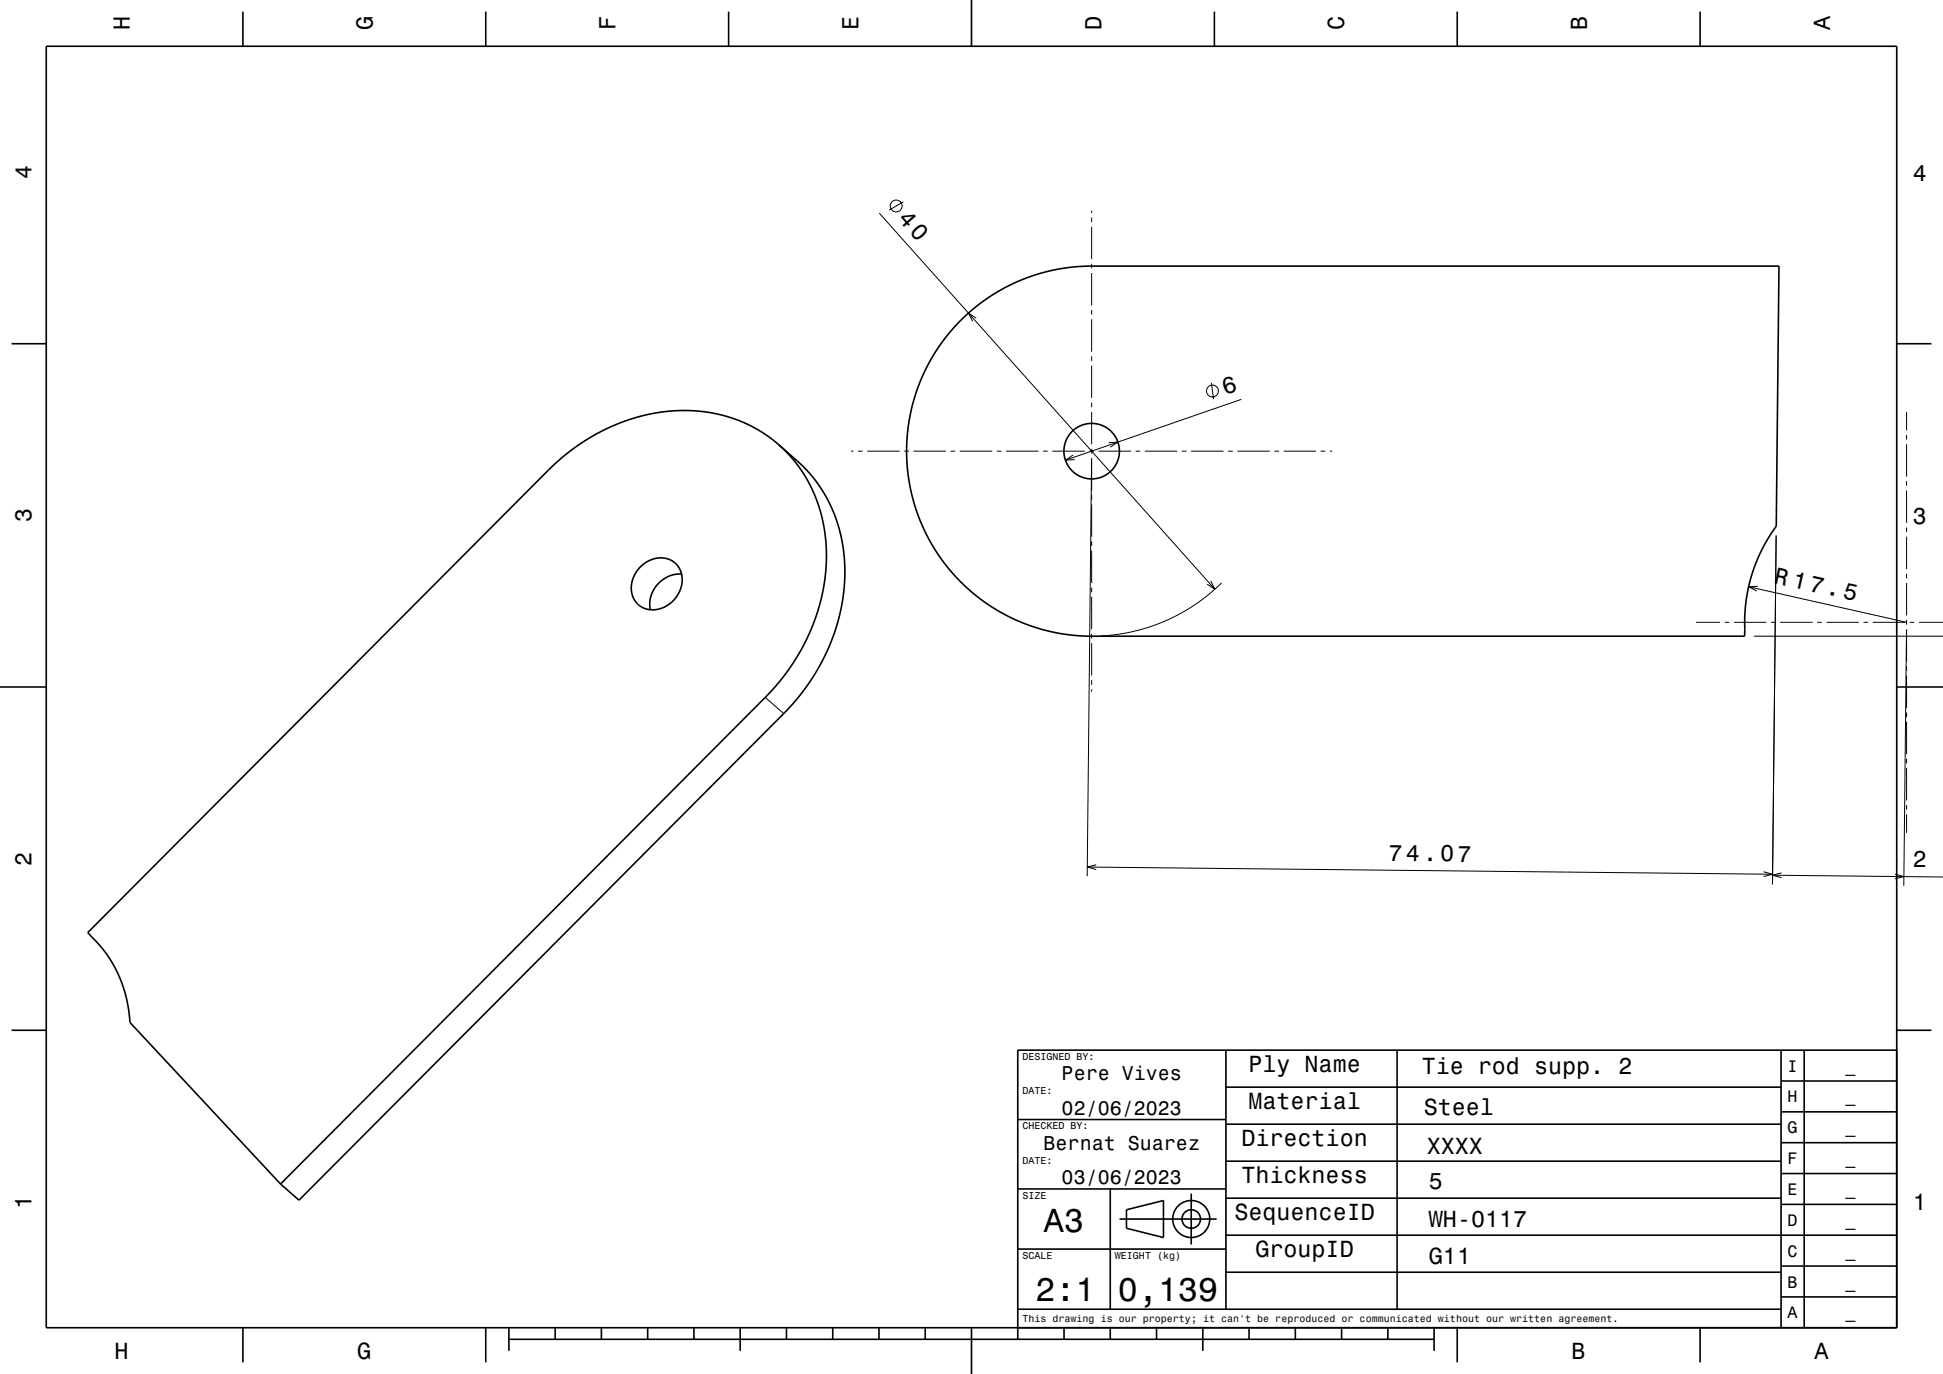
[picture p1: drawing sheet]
<svg xmlns="http://www.w3.org/2000/svg" width="420mm" height="297mm" viewBox="0 0 420 297" stroke-linecap="round" stroke-linejoin="round" font-family="sans-serif">
<g fill="none" stroke="#000" stroke-width=".22">
<path d="M190.1 46.1l72.5 81.3M195.3 43.6l-3.1 1.8M236 45.5v.5M236 47v1M236 49v7M236 57v1M236 59v7M211 68.8l-1.7-1.1 .9 1.8M236 67v1M236 69v7M236 77v1M236 79v7"/>
<path d="M184 97.5h.5M185.5 97.5h1M187.5 97.5h7M195.5 97.5h1M197.5 97.5h7M205.5 97.5h1M207.5 97.5h7M215.5 97.5h1M217.5 97.5h7M225.5 97.5h1M227.5 97.5h7M232 98.4l-1.7 1.1 2-.2"/>
<path d="M235.5 97.5h1M236 99.5l-1 89.9M236 87v1M236 89v7M236 97v1M236 99v7M237.5 97.5h7M239.6 95.7l2-.1-1.6 1.1M245.5 97.5h1M247.5 97.5h7M255.5 97.5h1M257.5 97.5h7"/>
<path d="M261.8 82.7l.5 3.6M265.5 97.5h1M267.5 97.5h7M268.3 86.3l-38 13.2M275.5 97.5h1M277.5 97.5h7M285.5 97.5h1M287.5 97.5h.5M412.1 89v4M412.1 94v1M412.1 96v7M236 107v1"/>
<path d="M236 109v7M236 117v1M236 119v7M383.9 115.7l-.8 75.5M412.1 104v1M412.1 106v7M412.1 114v1M412.1 116v7M236 127v1M236 129v7M236 137v1M236 139v7"/>
<path d="M261.7 125.6l.9 1.8-1.7-1.1M264.1 126l-2.9 2.6-3.1 2.2-3.2 1.9-2.9 1.5-3.5 1.3-3.4 1-3.4 .6-3.7 .4M366.6 134.5h5.2M372.8 134.5h1M374.8 134.5h7M378 126.8l34.1 7.7M379.1 137.5h40.9M380 126.7l-2 .1 1.8 1M382.8 134.5h1M384.8 134.5h7M392.8 134.5h1M394.8 134.5h7"/>
<path d="M402.8 134.5h1M404.8 134.5h7M412.1 136.5l-.6 55M412.1 124v1M412.1 126v7M412.1 134v1M412.1 136v7M412.8 134.5h1M414.8 134.5h5.2M165.4 150.7l4 3.5M236 147v1M236 149v.5"/>
<path d="M412.1 144v1M412.1 146v7M412.1 154v1M412.1 156v7M412.1 164v1M412.1 166v7M412.1 174v1M412.1 176v4M235 187.4l148.2 1.6M237 186.9l-2 .5 2 .6M381.2 188.4l2 .6-2 .5M383.2 189.2l36.8 .4"/>
<path d="M385.1 188.7l-1.9 .5 1.9 .5M409.6 188.9l2 .6-2 .5"/>
<circle cx="193.7" cy="44.5" r="1.28"/>
<circle cx="262.1" cy="84.5" r="1.28"/>
</g>
<g fill="none" stroke="#000" stroke-width=".35">
<path d="M10 10h400v277h-400zM52.5 2.5v7.5M105 2.5v7.5M157.5 2.5v7.5M210 0v10M262.5 2.5v7.5M315 2.5v7.5M367.5 2.5v7.5M2.5 74.3h7.5M207.6 69.3l2.8-2.5 2.8-2.2 3.2-1.9 3.1-1.6 3.2-1.3 3.4-1 3.4-.8 3.7-.4 151.3-.1-.5 56.2-1.7 2.5-1.6 2.9-1.2 2.7-1 3.1-.7 2.9-.5 3-.2 6.7h-142l-3.5-.2-3.5-.6-3.9-.9-3-1.1-4.5-2.2-4.1-2.5-4-3.3-3.3-3.5-2.9-4-2.5-4.4-1.9-4.6-1.2-4.6-.7-4.9-.1-5.3 .6-4.9 1.1-4.6 1.7-4.5 2.3-4.4 2.9-4.3zM410 74.3h7.5M168.3 96.1l5.8 5.2 1.9 2.2 1.8 2.7 1.6 2.8 1.3 3 1 3.6 .6 3.1 .3 3.4v3.5l-.4 3.7-.8 4-1 3.4-1.5 3.7-1.6 3.3-2.2 3.6-2.5 3.4-3.2 3.5-104.8 105.2-4-3.5"/>
<path d="M168.3 96.1l2.2 2.1 1.9 2.3 1.8 2.7 1.4 2.7 1.2 2.8 .8 3 .6 3 .4 3.4v3.5l-.3 3.5-.6 3.5-.7 2.8-1.1 3.2-1.3 3.2-1.5 2.8-2.1 3.4-2.7 3.6-2.7 3-105 105.3M168.3 96.1l-2.1-1.7-2.1-1.4-2.3-1.2-2.8-1.2-2.9-.9-2.5-.5-2.7-.3-3.1-.2-2.8 .1-3.2 .4-3.2 .7-2.7 .8-2.9 1.1-2.9 1.4-3 1.6-2.6 1.8-3 2.3-2.9 2.7-99.6 100 3.8 4.3 1.4 2.1 1.2 2.3 1 2.4 .8 2.7 .6 2.9 .3 2.7 32.5 34.9M138.4 122.5a5.3 5.3 0 0 1 8.2-.1 6.2 6.2 0 0 1-3.1 8.9 4.8 4.8 0 0 1-5.6-.7 4.8 4.8 0 0 1-1.1-5.6l.7-1.3zM147.3 124.1a6.6 6.6 0 0 0-6.7 7.7M0 148.5h10M410 148.5h10M2.5 222.7h7.5M265 235h120M265 227v56M302 227v56M385 233.7h25M385 227v60"/>
<path d="M390 227v60M410 222.7h7.5M410 227h-190v62.5M220 257h45M220 242h45M240 257v26M257.5 258v11M265 259h120M265 251h120M265 243h120M385 253.7h25M385 247h25"/>
<path d="M385 240.3h25M220 270h45M242 263.5h21M243.5 261.5l8-2v8l-8-2zM265 275h120M265 267h145M385 273.7h25M385 260.3h25M52.5 287v7.5M105 287v7.5M110 289.5h200M110 287v5"/>
<path d="M120 287v2.5M130 287v2.5M140 287v2.5M150 287v2.5M160 287v5M170 287v2.5M180 287v2.5M190 287v2.5M200 287v2.5M210 287v10M220 283h165M230 287v2.5"/>
<path d="M240 287v2.5M250 287v2.5M260 287v5M270 287v2.5M280 287v2.5M290 287v2.5M300 287v2.5M310 287v5M315 287v7.5M367.5 287v7.5M385 280.3h25"/>
<circle cx="236" cy="97.5" r="6"/>
<circle cx="257.5" cy="263.5" r="2"/>
<circle cx="257.5" cy="263.5" r="4"/>
</g>
<g font-size="7.2">
<text x="225.7" y="266.3">A3</text>
<text x="223.8" y="281.3">2:1</text>
<text x="241.7" y="281.3">0,139</text>
</g>
<g font-size="5.1">
<text x="193.9" y="47.4" transform="rotate(48 193.9 47.4)">40</text>
<text x="264.8" y="85.4" transform="rotate(-19 264.8 85.4)">6</text>
<text x="383.3" y="126" transform="rotate(13 383.3 126)">R 17.5</text>
</g>
<g font-size="5">
<text x="28.1" y="6.5" transform="rotate(-90 28.1 6.5)">H</text>
<text x="80.6" y="6.5" transform="rotate(-90 80.6 6.5)">G</text>
<text x="133.1" y="6.5" transform="rotate(-90 133.1 6.5)">F</text>
<text x="185.6" y="6.5" transform="rotate(-90 185.6 6.5)">E</text>
<text x="238.1" y="6.5" transform="rotate(-90 238.1 6.5)">D</text>
<text x="290.6" y="6.5" transform="rotate(-90 290.6 6.5)">C</text>
<text x="343.1" y="6.5" transform="rotate(-90 343.1 6.5)">B</text>
<text x="395.6" y="6.5" transform="rotate(-90 395.6 6.5)">A</text>
<text x="6.8" y="38.7" transform="rotate(-90 6.8 38.7)">4</text>
<text x="413.5" y="39">4</text>
<text x="6.8" y="112.9" transform="rotate(-90 6.8 112.9)">3</text>
<text x="413.5" y="113.2">3</text>
<text x="6.8" y="187.1" transform="rotate(-90 6.8 187.1)">2</text>
<text x="300.1" y="186.1" transform="rotate(1 300.1 186.1)">74.07</text>
<text x="413.5" y="187.4">2</text>
<text x="269.9" y="231.8">Ply Name</text>
<text x="307.3" y="232.3">Tie rod supp. 2</text>
<text x="269.9" y="239.8">Material</text>
<text x="307.8" y="240.9">Steel</text>
<text x="268.3" y="247.8">Direction</text>
<text x="308.4" y="249.4">XXXX</text>
<text x="268.3" y="255.8">Thickness</text>
<text x="308.9" y="256.9">5</text>
<text x="6.8" y="261.3" transform="rotate(-90 6.8 261.3)">1</text>
<text x="266.8" y="263.8">SequenceID</text>
<text x="413.5" y="261.6">1</text>
<text x="308.9" y="265.1">WH-0117</text>
<text x="271.4" y="271.8">GroupID</text>
<text x="308.9" y="273.1">G11</text>
<text x="24.7" y="293.8">H</text>
<text x="77.2" y="293.8">G</text>
<text x="339.7" y="293.8">B</text>
<text x="392.2" y="293.8">A</text>
</g>
<g font-size="4.3">
<text x="229.5" y="233.5">Pere Vives</text>
<text x="229.5" y="241">02/06/2023</text>
<text x="225.6" y="248.5">Bernat Suarez</text>
<text x="229.5" y="256">03/06/2023</text>
</g>
<g font-size="3.6">
<text x="386.4" y="231.6">I</text>
<text x="398.9" y="231.6">_</text>
<text x="386.4" y="238.3">H</text>
<text x="398.9" y="238.3">_</text>
<text x="386.4" y="245">G</text>
<text x="398.9" y="245">_</text>
<text x="386.4" y="251.6">F</text>
<text x="398.9" y="251.6">_</text>
<text x="386.4" y="258.3">E</text>
<text x="398.9" y="258.3">_</text>
<text x="386.4" y="265">D</text>
<text x="398.9" y="265">_</text>
<text x="386.4" y="271.6">C</text>
<text x="398.9" y="271.6">_</text>
<text x="386.4" y="278.3">B</text>
<text x="398.9" y="278.3">_</text>
<text x="386.4" y="285">A</text>
<text x="398.9" y="285">_</text>
</g>
<g font-size="2.2">
<text x="221" y="229.1">DESIGNED BY:</text>
<text x="221" y="236.6">DATE:</text>
<text x="221" y="244.1">CHECKED BY:</text>
<text x="221" y="251.6">DATE:</text>
<text x="221" y="259.1">SIZE</text>
<text x="221" y="272.1">SCALE</text>
<text x="241" y="272.1">WEIGHT (kg)</text>
<text x="221" y="285.8">This drawing is our property; it can't be reproduced or communicated without our written agreement.</text>
</g>
</svg>
